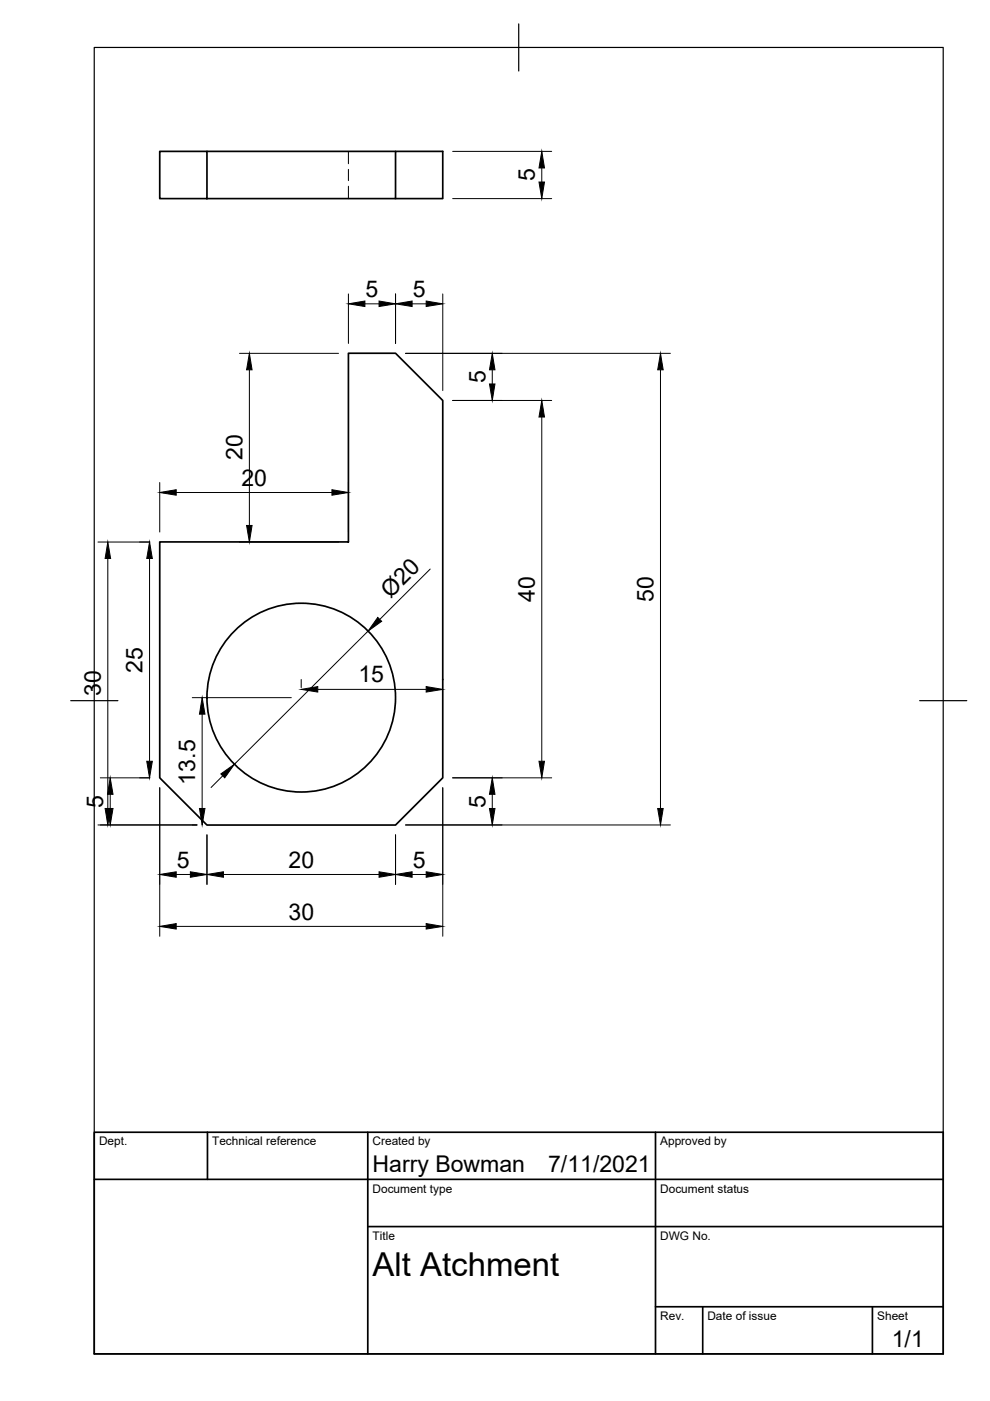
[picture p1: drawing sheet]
<svg xmlns="http://www.w3.org/2000/svg" width="210mm" height="297mm" viewBox="0 0 210 297" stroke-linecap="round" stroke-linejoin="round" font-family="sans-serif">
<!-- layer: Hidden -->
<path d="M73.9 32.1v2.6M73.9 35.9v2.4M73.9 39.5v2.6" fill="none" stroke="#000" stroke-width=".21"/>
<!-- layer: Visible -->
<g fill="none" stroke="#000" stroke-width=".36">
<path d="M33.9 32.1h10v10h-10zM43.9 32.1h40M43.9 42.1h40v-10h10v10h-10M73.9 74.9h10l10 10v80l-10 10h-40l-10-10v-50h40z"/>
<circle cx="63.9" cy="147.9" r="20"/>
</g>
<!-- layer: Border -->
<path d="M20 10.1h180v276.9h-180zM110 5.1v10M15 148.6h10M195 148.6h10" fill="none" stroke="#000" stroke-width=".25"/>
<!-- layer: TitleBlock -->
<path d="M20 240.1h180v46.9h-180zM20 250h180M44 240.1v9.9M78 240.1v46.9M139 240.1v46.9M78 260.1h122M139 277.1h61M149 277.1v9.9M185 277.1v9.9" fill="none" stroke="#000" stroke-width=".36"/>
<!-- layer: Dimensions -->
<g fill="none" stroke="#000" stroke-width=".21">
<path d="M96 32.1h21M114.9 35.6v3M96 42.1h21M50.8 74.9h21M52.9 78.4v33M73.9 62.3v10.5M77.4 64.4h3M83.9 62.3v10.5M86 74.9h56.1M87.4 64.4h3M93.9 62.3v20.5M104.4 78.4v3"/>
<path d="M140 78.4v93M96 84.9h21M114.9 88.4v73M20.8 114.9h11M22.9 118.4v53M31.7 118.4v43M33.9 102.3v10.5M37.4 104.4h33M50.8 114.9h21M73.9 102.3v10.5M78 133.8l-28.3 28.2M91.2 120.7l-10.7 10.6"/>
<path d="M40.8 147.9h21M42.9 151.4v20M63.9 144.1v1.7M67.4 146.2h23M20.8 174.9h21M21.3 164.9h10.5M23.4 168.4v3M33.9 167v31.5M43.9 177v10.5M47.2 164.5l-2.5 2.5M83.9 177v10.5M86 174.9h56.1"/>
<path d="M93.9 167v31.5M96 164.9h21M104.4 168.4v3M37.4 185.4h3M37.4 196.4h53M47.4 185.4h33M87.4 185.4h3"/>
</g>
<g fill="#000" stroke="#000" stroke-width=".21">
<path d="M114.9 32.1l.5 3.5h-1.1zM114.3 38.6h1.1l-.5 3.5zM52.9 74.9l.5 3.5h-1.1zM73.9 64.4l3.5-.6v1.2zM80.4 63.8l3.5 .6-3.5 .6zM83.9 64.4l3.5-.6v1.2zM90.4 63.8l3.5 .6-3.5 .6zM104.4 74.9l.5 3.5h-1.1zM140 74.9l.6 3.5h-1.2zM103.8 81.4h1.1l-.5 3.5zM114.9 84.9l.5 3.5h-1.1zM22.9 114.9l.6 3.5h-1.2z"/>
<path d="M31.7 114.9l.6 3.5h-1.2zM33.9 104.4l3.5-.6v1.2zM52.3 111.4h1.1l-.5 3.5zM70.4 103.8l3.5 .6-3.5 .6zM80.1 130.9l.8 .8-2.9 2.1zM42.9 147.9l.6 3.5h-1.2zM63.9 146.2l3.5-.6v1.1zM90.4 145.6l3.5 .6-3.5 .5zM22.3 171.4h1.2l-.6 3.5zM22.8 171.4h1.2l-.6 3.5zM23.4 164.9l.6 3.5h-1.2zM31.1 161.4h1.2l-.6 3.5z"/>
<path d="M42.3 171.4h1.2l-.6 3.5zM46.8 164.1l2.9-2.1-2.1 2.9zM103.8 171.4h1.1l-.5 3.5zM104.4 164.9l.5 3.5h-1.1zM114.3 161.4h1.1l-.5 3.5zM139.4 171.4h1.2l-.6 3.5zM33.9 185.4l3.5-.6v1.2zM33.9 196.4l3.5-.6v1.2zM40.4 184.8l3.5 .6-3.5 .6zM43.9 185.4l3.5-.6v1.2zM80.4 184.8l3.5 .6-3.5 .6zM83.9 185.4l3.5-.6v1.2z"/>
<path d="M90.4 184.8l3.5 .6-3.5 .6zM90.4 195.8l3.5 .6-3.5 .6z"/>
<circle cx="93.9" cy="144.1" r=".08"/>
</g>
<text font-size="7" x="79" y="270.6">Alt Atchment</text>
<g font-size="4.9">
<text x="113.4" y="38.5" transform="rotate(-90 113.4 38.5)">5</text>
<text x="77.5" y="63">5</text>
<text x="87.5" y="63">5</text>
<text x="102.9" y="81.3" transform="rotate(-90 102.9 81.3)">5</text>
<text x="51.4" y="97.6" transform="rotate(-90 51.4 97.6)">20</text>
<text x="51.2" y="103">20</text>
<text x="82.8" y="126.9" transform="rotate(-45 82.8 126.9)">Ø20</text>
<text x="113.4" y="127.6" transform="rotate(-90 113.4 127.6)">40</text>
<text x="138.6" y="127.6" transform="rotate(-90 138.6 127.6)">50</text>
<text x="30.2" y="142.6" transform="rotate(-90 30.2 142.6)">25</text>
<text x="21.4" y="147.6" transform="rotate(-90 21.4 147.6)">30</text>
<text x="76" y="144.7">15</text>
<text x="41.4" y="166.3" transform="rotate(-90 41.4 166.3)">13.5</text>
<text x="21.9" y="171.3" transform="rotate(-90 21.9 171.3)">5</text>
<text x="102.9" y="171.3" transform="rotate(-90 102.9 171.3)">5</text>
<text x="37.5" y="183.9">5</text>
<text x="61.2" y="183.9">20</text>
<text x="87.5" y="183.9">5</text>
<text x="61.2" y="195">30</text>
<text x="79" y="248.5">Harry Bowman</text>
<text x="116.2" y="248.5">7/11/2021</text>
<text x="189.1" y="285.7">1/1</text>
</g>
<g font-size="2.5">
<text x="21" y="242.9">Dept.</text>
<text x="45" y="242.9">Technical reference</text>
<text x="79" y="242.9">Created by</text>
<text x="140" y="242.9">Approved by</text>
<text x="79" y="252.8">Document type</text>
<text x="140" y="252.8">Document status</text>
<text x="79" y="262.9">Title</text>
<text x="140" y="262.9">DWG No.</text>
<text x="140" y="279.9">Rev.</text>
<text x="150" y="279.9">Date of issue</text>
<text x="186" y="279.9">Sheet</text>
</g>
</svg>
